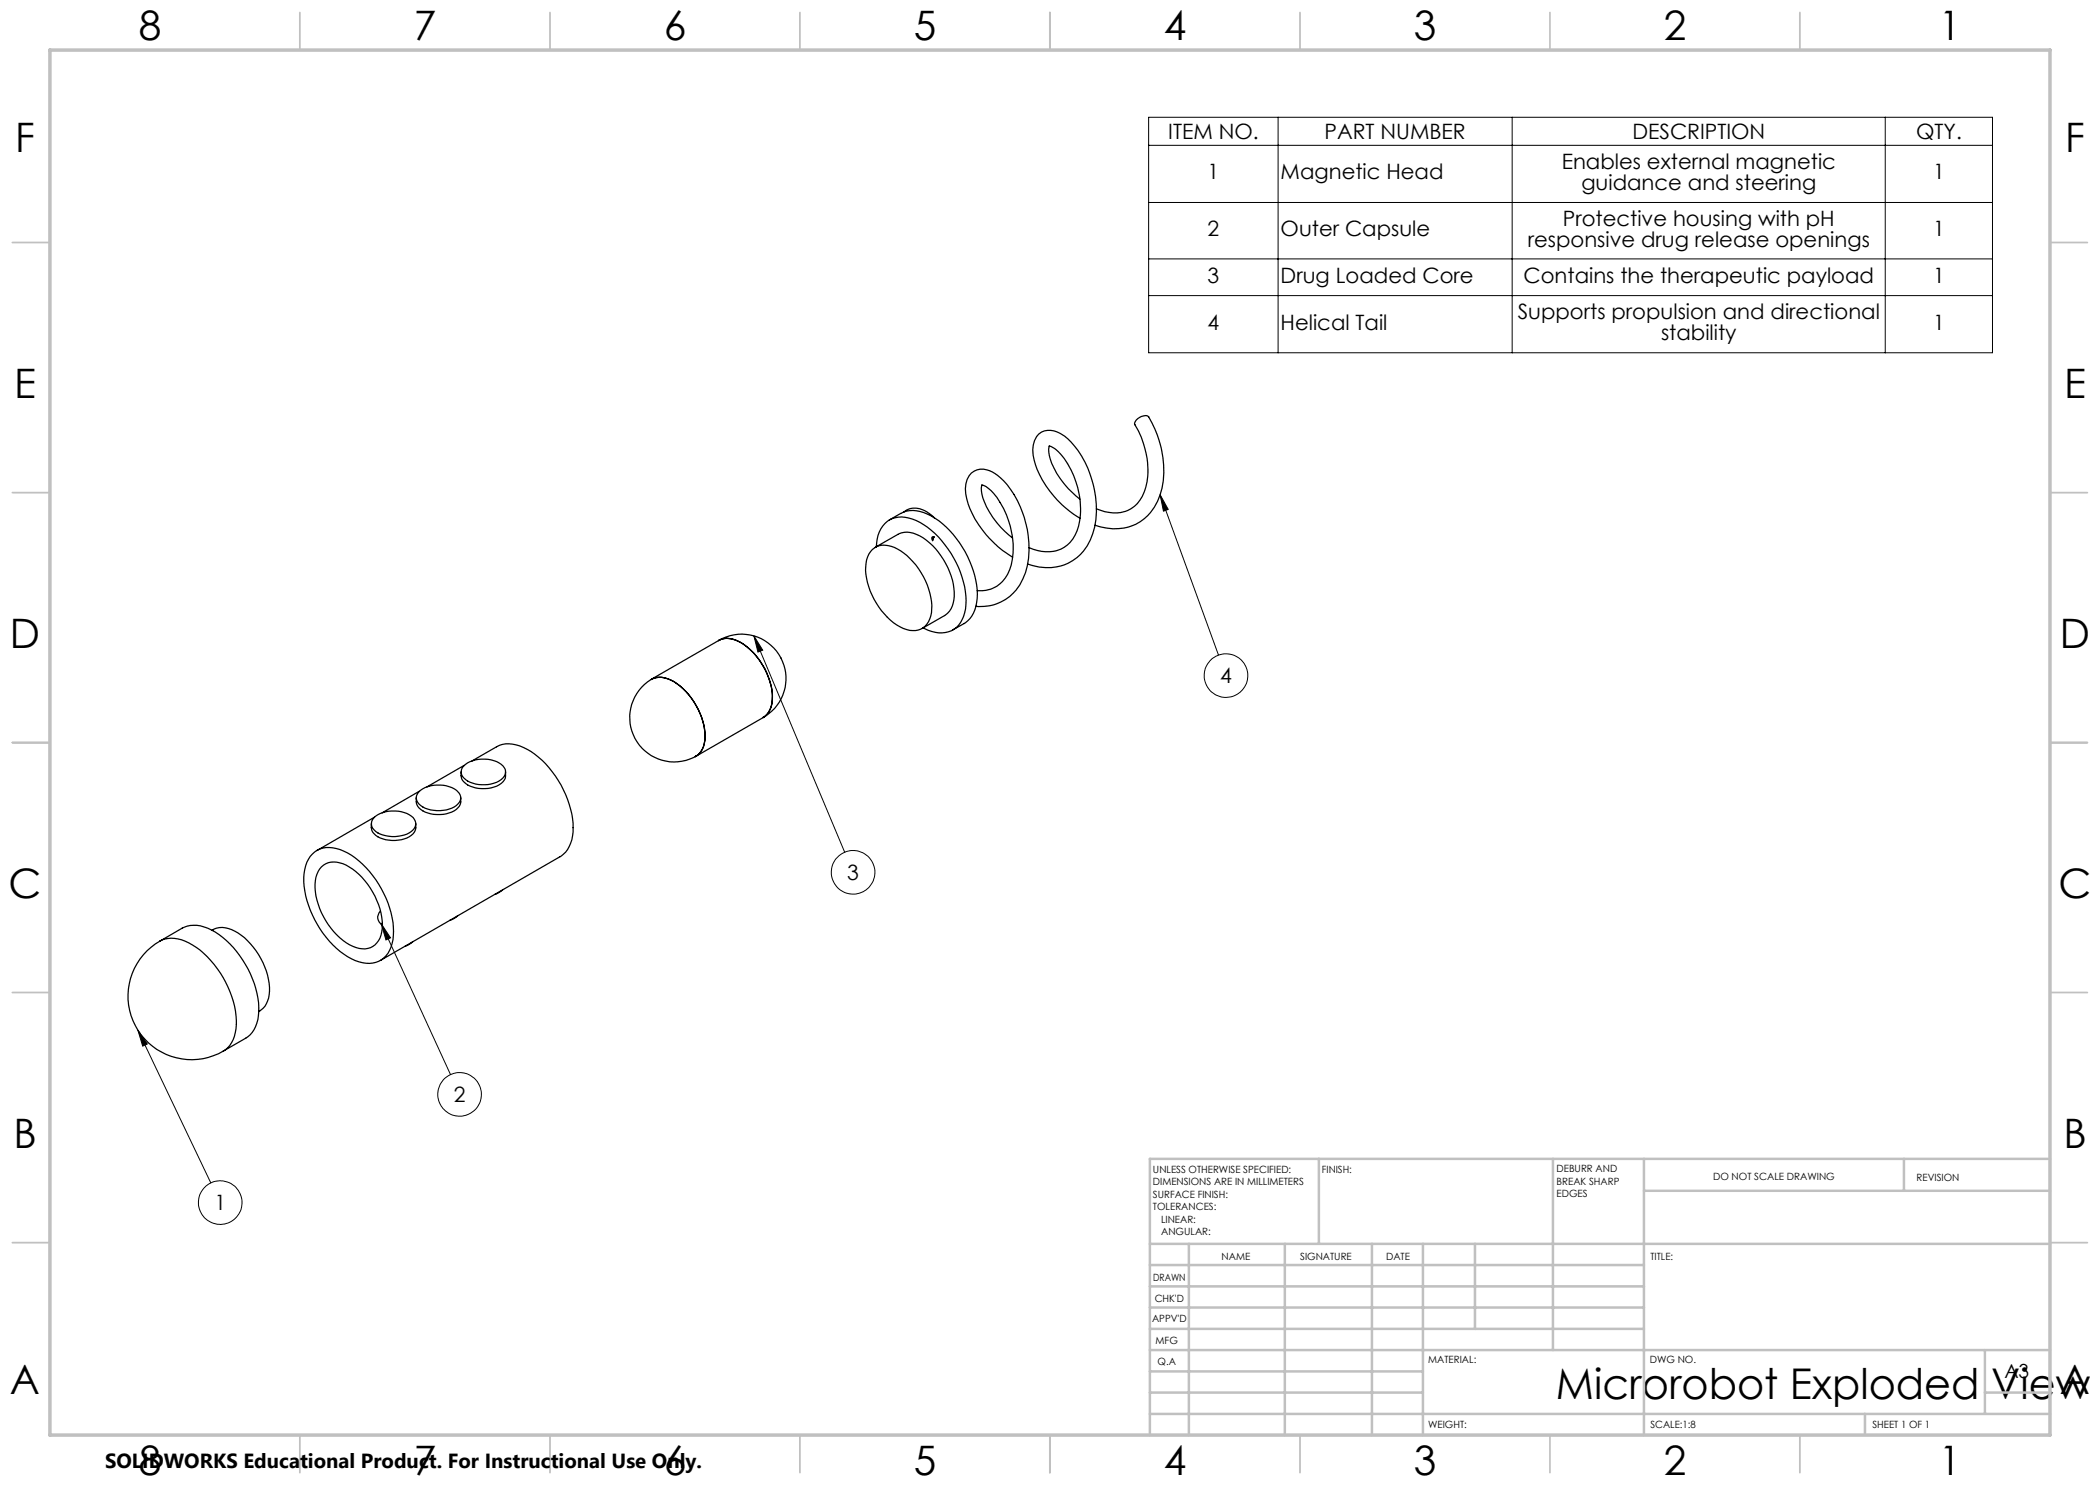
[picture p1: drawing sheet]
<svg xmlns="http://www.w3.org/2000/svg" width="420mm" height="297mm" viewBox="0 0 420 297" stroke-linecap="round" stroke-linejoin="round" font-family="sans-serif">
<g fill="none" stroke="#000" stroke-width=".25">
<path d="M216 99.8a16.8 16.8 0 0 1-6.1-8.7l-.2-1.3 .1-.6a5.2 5.2 0 0 1 3 2.5 16.6 16.6 0 0 1 2.6 14.5 6.2 6.2 0 0 1-7.9 3.9l-1.7-.6M174.4 109.9a4.5 4.5 0 0 1 5.7 .3 14.3 14.3 0 0 1 6.2 12.3 3.7 3.7 0 0 1-4.4 3.6 11.9 11.9 0 0 1-7.5-7.1 10.2 10.2 0 0 1-.9-7.6zM175 109.5l4.6-2.6a4.3 4.3 0 0 1 4.3 .3 14.3 14.3 0 0 1 6.9 12.7 4.2 4.2 0 0 1-1.9 3.2l-4.5 2.6M175.3 109.4a5.8 5.8 0 0 1 3.2-5.7 7.7 7.7 0 0 1 7 1.7 20.2 20.2 0 0 1 7.7 14.7 6.3 6.3 0 0 1-2.9 6 6.3 6.3 0 0 1-5.7-.5M177.9 104l2.2-1.3a6 6 0 0 1 6.1 .5 19.5 19.5 0 0 1 9.2 16.5 6.1 6.1 0 0 1-2.6 5l-2.2 1.3M180.8 102.4a4 4 0 0 1 5.2 .4l.9 .8M186.8 107.4l-.3-.1-.1 .2 .1 .6M186.8 107.4l-.3 .7M202.5 107.6a16.2 16.2 0 0 1-6.2-9.4l.1-1.2a3.5 3.5 0 0 1 2.3 1.7 16.5 16.5 0 0 1 3.2 15.2 6.1 6.1 0 0 1-6.5 4.2M202.5 111.4a20.9 20.9 0 0 1-9.1-11.6 5.2 5.2 0 0 1 .9-5.2 3.9 3.9 0 0 1 5.2 .4 18.7 18.7 0 0 1 6 10.9 15.2 15.2 0 0 1-2.3 12.1 9.1 9.1 0 0 1-8 3.2M216 103.6a20.5 20.5 0 0 1-9.2-11.6 5.3 5.3 0 0 1 1-5.2 3.8 3.8 0 0 1 4.6 .1 17.2 17.2 0 0 1 6.3 10.3 16.5 16.5 0 0 1-1.3 12 9.3 9.3 0 0 1-10.8 3.9l-1.1-.3M219.3 101.8a7.2 7.2 0 0 0 7.6-.6 10.2 10.2 0 0 0 2.6-8.7 20.7 20.7 0 0 0-2.6-7.8 2.26 2.26 0 0 1 2.8-1.4 19.8 19.8 0 0 1 2.3 15.7 9.4 9.4 0 0 1-11.9 6.4l-1.1-.3"/>
<path d="M128.3 137.5a4.6 4.6 0 0 1 5.2-1.8 12.7 12.7 0 0 1 6.8 7.8 7.9 7.9 0 0 1-.1 6.9 7.5 7.5 0 0 1-7 1.8 8.9 8.9 0 0 1-4.9-14.7zM130.3 135.9a4.7 4.7 0 0 1 5.1 .8 13.7 13.7 0 0 1 5.6 11.4 4.1 4.1 0 0 1-1.8 3.2M130.3 135.9h.1M143.8 128.1a4.7 4.7 0 0 1 5 .8 13.6 13.6 0 0 1 5.6 11.4 3.8 3.8 0 0 1-1.8 3.2 8.9 8.9 0 0 0 3.4-12.2 8.9 8.9 0 0 0-12.3-3.2M143.8 128.1a5 5 0 0 1 5.4 1.1 13.7 13.7 0 0 1 5.2 10.8 4.2 4.2 0 0 1-1.8 3.5l-13.4 7.8M143.8 128.1l-13.5 7.8M143.8 128.1h.1M83.3 159.6a2.61 2.61 0 0 0 2.2 3 5.9 5.9 0 0 0 6.4-1.3 2.31 2.31 0 0 0 .2-1.7M83.8 158.4a6.3 6.3 0 0 1 7.8 0 1.69 1.69 0 0 1-.3 2.7 6.5 6.5 0 0 1-7.5-.3 1.64 1.64 0 0 1 0-2.4zM83.9 158.3l-7.5 4.3M92.2 154.4a2.6 2.6 0 0 0 2.3 3 5.9 5.9 0 0 0 6.3-1.3 2.31 2.31 0 0 0 .3-1.7M92.8 153.2a6.3 6.3 0 0 1 7.8 0 1.82 1.82 0 0 1-.8 3 6.5 6.5 0 0 1-7-.6 1.64 1.64 0 0 1 0-2.4z"/>
<path d="M92.9 153.1l-7.5 4.3M94.4 152.2l4.9-2.8a6.1 6.1 0 0 1 6.2 .5 19.4 19.4 0 0 1 9.1 16.5 6.2 6.2 0 0 1-2.6 4.9l-35.9 20.8M139.1 151.3h.1M139.2 151.2l-.1 .1M62.5 170.8a4.9 4.9 0 0 1 5.6-.9 17.2 17.2 0 0 1 8.7 8.8 14.3 14.3 0 0 1 1.4 10.7 4.8 4.8 0 0 1-6.4 3 17.1 17.1 0 0 1-9.3-9.4 13.7 13.7 0 0 1-1.1-10.6zM64.3 173.4a4.4 4.4 0 0 1 5.6 0 14.7 14.7 0 0 1 6.5 12.3 3.9 3.9 0 0 1-4 4.1 10.7 10.7 0 0 1-7.2-5.7 11.4 11.4 0 0 1-1.8-9.3zM74.3 164.7a2.6 2.6 0 0 0 2.3 3.1 5.9 5.9 0 0 0 6.3-1.4 2.31 2.31 0 0 0 .2-1.7M74.8 163.5a6.4 6.4 0 0 1 7.8 0 1.85 1.85 0 0 1-.8 3.1 6.5 6.5 0 0 1-7-.6 1.68 1.68 0 0 1 0-2.5zM74.9 163.4l-11.5 6.7M100.5 178l-1.5 .9M32 188.2a12.7 12.7 0 0 0-4.7 17.4 12.7 12.7 0 0 0 17.4 4.6M32 188.2l4.4-2.6a6.5 6.5 0 0 1 6.6 .8 19.9 19.9 0 0 1 8.8 15.9"/>
<path d="M32 188.2a6.4 6.4 0 0 1 6.5 .8 19.6 19.6 0 0 1 8.8 15.9 6.1 6.1 0 0 1-2.6 5.3M42.4 186.1a4.2 4.2 0 0 1 4.6 .1 14.2 14.2 0 0 1 6.8 12.7 3.9 3.9 0 0 1-2 3.4M76.1 182.2a1.69 1.69 0 0 0 .4 2.8M76.4 184.7l-.2 .1M82.5 188.3l-1.5 1M91.5 183.2l-1.5 .9M51.8 202.3a6.2 6.2 0 0 1-2.7 5.3l-4.4 2.6"/>
</g>
<g fill="none" stroke="#000" stroke-width=".2">
<path d="M229.7 23.5h168.8v47.1h-168.8zM229.7 29.1h168.8M255.6 23.5v47.1M302.4 23.5v47.1M377 23.5v47.1M229.7 40.5h168.8M229.7 51.8h168.8M229.7 59.1h168.8M232 99l1.6 2.9-.9 .3zM232 99l11.7 32M150.8 127.2l1.7 2.8-.9 .4zM150.8 127.2l18.1 43.3"/>
<path d="M76.3 184.8l1.8 2.8-.9 .4zM76.3 184.8l13.8 30.1M27.6 206.1l1.9 2.7-1 .4zM27.6 206.1l14.6 30.5"/>
<circle cx="245.2" cy="135.1" r="4.4"/>
<circle cx="170.6" cy="174.5" r="4.4"/>
<circle cx="91.9" cy="218.9" r="4.4"/>
<circle cx="44" cy="240.5" r="4.3"/>
</g>
<g fill="none" stroke="#c0c0c0" stroke-width=".35">
<path d="M60 2.5v7.5M110 2.5v7.5M160 2.5v7.5M210 2.5v7.5M260 2.5v7.5M310 2.5v7.5M360 2.5v7.5M2.5 48.5h7.5M410 48.5h7.5M2.5 98.5h7.5M410 98.5h7.5M2.5 148.5h7.5"/>
<path d="M410 148.5h7.5M2.5 198.5h7.5M410 198.5h7.5M2.5 248.5h7.5M410 248.5h7.5M60 287v7.5M110 287v7.5M160 287v7.5M210 287v7.5M260 287v7.5M310 287v7.5M360 287v7.5"/>
</g>
<g fill="none" stroke="#c0c0c0" stroke-width=".5">
<path d="M263.8 231.8v17M310.6 231.8v38.2M328.8 231.8v55.2M328.8 238.2h81.2M380.8 231.8v6.4M410 231.8h-180v55.2M230 248.8h180M230 257.3h98.8M230 253h98.8M237.8 248.8v38.2M257 248.8v38.2M274.4 248.8v38.2"/>
<path d="M284.6 248.8v38.2M295 248.8v17M230 265.8h98.8M230 261.5h98.8M230 278.5h54.6M230 274.3h54.6M230 270h180M397 278.5h13M397 270v12.8M230 282.8h180M373 282.8v4.2"/>
</g>
<path d="M10 10h400v277h-400z" fill="none" stroke="#c0c0c0" stroke-width=".7"/>
<path d="M150.8 127.2l1.7 2.8-.9 .4zM232 99l1.6 2.9-.9 .3zM76.3 184.8l1.8 2.8-.9 .4zM27.6 206.1l1.9 2.7-1 .4z" fill="#000"/>
<text font-size="8.5" x="311.2" y="279.7">Microrobot Exploded View</text>
<g font-size="8.1">
<text x="27.7" y="8">8</text>
<text x="82.7" y="8">7</text>
<text x="132.7" y="8">6</text>
<text x="182.7" y="8">5</text>
<text x="232.7" y="8">4</text>
<text x="282.7" y="8">3</text>
<text x="332.7" y="8">2</text>
<text x="387.7" y="8">1</text>
<text x="3" y="30.4">F</text>
<text x="413" y="30.4">F</text>
<text x="2.8" y="79.6">E</text>
<text x="412.8" y="79.6">E</text>
<text x="2" y="129.6">D</text>
<text x="412" y="129.6">D</text>
<text x="1.7" y="179.6">C</text>
<text x="411.7" y="179.6">C</text>
<text x="2.7" y="229.6">B</text>
<text x="412.7" y="229.6">B</text>
<text x="2" y="278.9">A</text>
<text x="412" y="278.9">A</text>
<text x="27.7" y="295">8</text>
<text x="82.7" y="295">7</text>
<text x="132.7" y="295">6</text>
<text x="182.7" y="295">5</text>
<text x="232.7" y="295">4</text>
<text x="282.7" y="295">3</text>
<text x="332.7" y="295">2</text>
<text x="387.7" y="295">1</text>
</g>
<g font-size="4.2">
<text x="233.6" y="27.8">ITEM NO.</text>
<text x="264.9" y="27.8">PART NUMBER</text>
<text x="326.5" y="27.8">DESCRIPTION</text>
<text x="383.2" y="27.8">QTY.</text>
<text x="241.5" y="35.9">1</text>
<text x="256.1" y="35.9">Magnetic Head</text>
<text x="312.3" y="33.8">Enables external magnetic</text>
<text x="386.6" y="35.9">1</text>
<text x="316.3" y="37.9">guidance and steering</text>
<text x="241.5" y="47.2">2</text>
<text x="256.1" y="47.2">Outer Capsule</text>
<text x="312.6" y="45.2">Protective housing with pH</text>
<text x="386.6" y="47.2">1</text>
<text x="305.5" y="49.4">responsive drug release openings</text>
<text x="241.5" y="56.6">3</text>
<text x="256.1" y="56.6">Drug Loaded Core</text>
<text x="304.7" y="56.6">Contains the therapeutic payload</text>
<text x="386.6" y="56.6">1</text>
<text x="241.5" y="65.9">4</text>
<text x="256.1" y="65.9">Helical Tail</text>
<text x="303.5" y="63.9">Supports propulsion and directional</text>
<text x="386.6" y="65.9">1</text>
<text x="332.2" y="68">stability</text>
<text x="244" y="136.7">4</text>
<text x="169.5" y="176">3</text>
<text x="90.8" y="220.4">2</text>
<text x="42.9" y="242.1">1</text>
</g>
<text font-size="4.1" x="21" y="293.7">SOLIDWORKS Educational Product. For Instructional Use Only.</text>
<text font-size="3.9" x="400.9" y="275.5">A3</text>
<g font-size="2">
<text x="230.6" y="234.6">UNLESS OTHERWISE SPECIFIED:</text>
<text x="230.6" y="237.1">DIMENSIONS ARE IN MILLIMETERS</text>
<text x="230.6" y="239.6">SURFACE FINISH:</text>
<text x="264.4" y="234.6">FINISH:</text>
<text x="311.3" y="234.5">DEBURR AND</text>
<text x="311.3" y="237">BREAK SHARP</text>
<text x="311.3" y="239.5">EDGES</text>
<text x="342.6" y="236">DO NOT SCALE DRAWING</text>
<text x="383.3" y="236.2">REVISION</text>
<text x="230.6" y="242.1">TOLERANCES:</text>
<text x="232.2" y="244.6">LINEAR:</text>
<text x="232.2" y="247.1">ANGULAR:</text>
<text x="244.3" y="252">NAME</text>
<text x="260" y="251.9">SIGNATURE</text>
<text x="277.2" y="251.9">DATE</text>
<text x="330.1" y="251.9">TITLE:</text>
<text x="230.6" y="256.1">DRAWN</text>
<text x="230.9" y="260.3">CHK'D</text>
<text x="230.4" y="264.4">APPV'D</text>
<text x="231.1" y="268.8">MFG</text>
<text x="231.5" y="273">Q.A</text>
<text x="285.6" y="272.5">MATERIAL:</text>
<text x="330" y="272.5">DWG NO.</text>
<text x="285.6" y="285.5">WEIGHT:</text>
<text x="330.1" y="285.6">SCALE:1:8</text>
<text x="374.5" y="285.6">SHEET 1 OF 1</text>
</g>
</svg>
